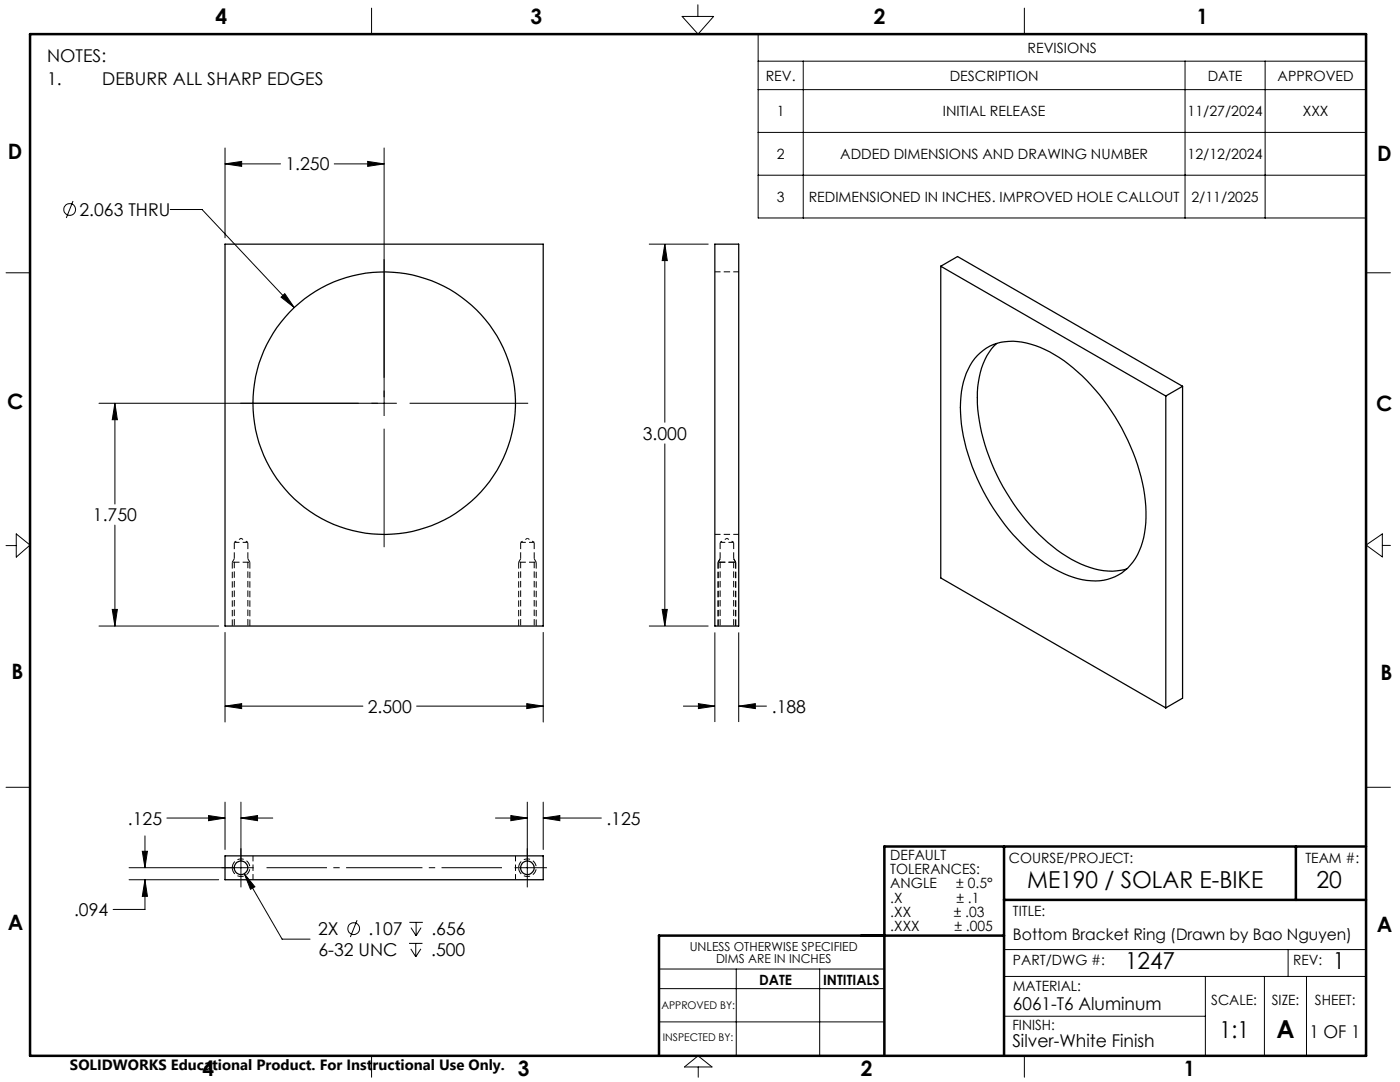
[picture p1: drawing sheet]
<svg xmlns="http://www.w3.org/2000/svg" width="279mm" height="216mm" viewBox="0 0 279 216" stroke-linecap="round" stroke-linejoin="round" font-family="sans-serif">
<path d="M147.4 54.2h-4.7M49.5 108.2h-2.7M106.6 108.2h-2.7M142.7 106.6h4.7M146.4 108.2h-2.7M50.5 170.8v4.7M102.9 175.5v-4.7" fill="none" stroke="#000" stroke-width=".2" stroke-dasharray="1.3 .6" stroke-dashoffset=".2" stroke-linecap="butt"/>
<path d="M46.8 108.2v16.7M103.9 108.2v16.7M143.7 108.2v16.7M49.5 124.9v-16.7M106.6 124.9v-16.7M146.4 124.9v-16.7M46.4 173.1a1.75 1.75 0 0 1 2.5-1.5 1.75 1.75 0 0 1 .2 3 1.75 1.75 0 0 1-2.7-1.3v-.2M103.5 173.1a1.75 1.75 0 0 1 2.6-1.5 1.75 1.75 0 0 1 .1 3 1.75 1.75 0 0 1-2.7-1.3v-.2" fill="none" stroke="#000" stroke-width=".2" stroke-dasharray="1.3 .6" stroke-dashoffset="-.1" stroke-linecap="butt"/>
<path d="M48.1 107.4l-1.3 .8M49.5 108.2l-1.4-.8M105.3 107.4l-1.4 .8M106.6 108.2l-1.3-.8M145.1 107.4l-1.4 .8M146.4 108.2l-1.3-.8" fill="none" stroke="#000" stroke-width=".2" stroke-dasharray="1.3 .6" stroke-dashoffset=".8" stroke-linecap="butt"/>
<g fill="none" stroke="#000" stroke-width=".25">
<path d="M44.9 48.7h63.5v76.2h-63.5zM142.7 48.7h4.7v76.2h-4.7zM187.7 53.1l3.4-1.9 44.9 25.9M187.7 53.1l45 25.9M187.7 53.1v62.2l45 26M195.1 70.9a9.7 9.7 0 0 1 9.7-2.5 26.2 26.2 0 0 1 13 8.5 42 42 0 0 1 10.9 24.1 16.8 16.8 0 0 1-2.6 11.1 9.8 9.8 0 0 1-11 3.4 27.5 27.5 0 0 1-12.9-8.8 42.4 42.4 0 0 1-10.4-23.2 17.1 17.1 0 0 1 2.7-12zM198.9 68.5a13.9 13.9 0 0 0-3.8 9.8 38.5 38.5 0 0 0 7.2 22.3 32.9 32.9 0 0 0 14.3 12.3 12.5 12.5 0 0 0 8.3 .6M232.7 79v62.3M236 77.1l-3.3 1.9M236 77.1v62.2l-3.3 2M44.9 170.8h63.5v4.7h-63.5z"/>
<circle cx="76.7" cy="80.5" r="26.2"/>
<circle cx="48.1" cy="173.2" r="1.36"/>
<circle cx="105.2" cy="173.2" r="1.36"/>
</g>
<g fill="none" stroke="#000" stroke-width=".2">
<path d="M74.2 1.6v5.2M136.1 3.3h6.3l-3.1 3.5zM139.3 1v2.3M151.3 6.8h121.3v36.7h-121.3zM151.3 12.2h121.3M151.3 17.9h121.3M160.3 12.2v31.3M204.4 1.6v5.2M236.5 12.2v31.3M252.5 12.2v31.3M44.9 32.7l3.3-.5v1zM44.9 29.5v17.9"/>
<path d="M44.9 32.7h11.1M66.7 32.7h10M73.4 32.2l3.3 .5-3.3 .5zM76.7 29.5v53.5M151.3 26.4h121.3M151.3 35h121.3M1.2 54.4h4.8M14.6 40.1l-1.4 3.4M34 41.8h6.3l18.4 19.6M56.1 59.3l.7-.7 1.9 2.8zM129.5 48.7h11.9M132.7 48.7l.5 3.3h-1z"/>
<path d="M132.7 48.7v35.6M272.6 54.4h4.9M19.8 80.5h59.4M22.9 80.5l.5 3.2h-1zM22.9 80.5v20.1M76.7 85.5v23.7M81.7 80.5h23.7M132.7 88.5v36.4M1.2 108.9h2M3.2 106.5l2.8 2.3-2.8 2.4zM22.9 104.8v20.1M272.6 108.8l3.3-2.3v4.6z"/>
<path d="M275.9 108.8h1.6M19.8 124.9h23.8M22.4 121.6h1l-.5 3.3zM44.9 126.2v17.9M108.4 126.2v17.9M129.5 124.9h11.9M132.2 121.6h1l-.5 3.3zM142.7 126.2v17.9M147.4 126.2v17.9M1.2 157.1h4.8M44.9 140.9l3.3-.5v1zM44.9 140.9h27.5"/>
<path d="M83.1 140.9h25.3M105.1 140.4l3.3 .5-3.3 .5zM136.3 140.9h6.4M139.4 140.4l3.3 .5-3.3 .5zM147.4 140.9l3.3-.5v1zM147.4 140.9h5.6M272.6 157.1h4.9M25.8 173.1h24.8M25.8 175.5h17.8M28.4 169.9h1l-.5 3.2zM28.9 175.5l.5 3.4h-1zM28.9 175.5v6h-6.3"/>
<path d="M28.9 166.8v6.3M33.3 163.2h11.6M41.6 162.7l3.3 .5-3.3 .6zM44.9 160.1v9.4M48.1 163.2l3.3-.5v1.1zM48.1 160.1v17M48.1 163.2h6.3M48.8 174.3l2.1 2.7-.9 .4zM48.8 174.3l7.5 13.1h5.6M98.9 163.2h6.3M102 162.7l3.2 .5-3.2 .6zM102.7 173.1h6.4"/>
<path d="M105.2 160.1v17M108.4 163.2l3.3-.5v1.1zM108.4 160.1v9.4M108.4 163.2h11.6M71.3 183.6l-1.4 3.4M81.6 188.2h2.7M81.7 184h2.7M82 189.3l1 1.6M82 185.1l1 1.6M83 188.2v2.7M83 184v2.7M84 189.3l-1 1.6"/>
<path d="M84 185.1l-1 1.6M131.5 193.4h45M131.5 197.3h45M146.9 193.4v17.3M163.6 193.4v17.3M200.4 194.8h72.2M200.4 189.5h72.2M240.6 194.8v15.9M252.3 194.8v15.9M257.1 189.5v5.3M260.7 194.8v15.9M74.2 210.7v4.2"/>
<path d="M131.5 203.9h45M136.6 212.9l2.7-2.2 2.8 2.2zM139.3 212.9v2M200.4 202.8h40.2M204.4 210.7v4.2"/>
<circle cx="13.9" cy="41.8" r="1.18"/>
<circle cx="70.6" cy="185.3" r="1.17"/>
</g>
<path d="M46.4 124.9v-12.7M49.9 124.9v-12.7M103.5 124.9v-12.7M107 124.9v-12.7M143.3 124.9v-12.7M146.8 124.9v-12.7" fill="none" stroke="#000" stroke-width=".2" stroke-dasharray="1.3 .6" stroke-linecap="butt"/>
<path d="M46.4 112.2l.4-.7M49.9 112.2l-.4-.7M103.5 112.2l.4-.7M107 112.2l-.4-.7M143.3 112.2l.4-.7M146.8 112.2l-.4-.7" fill="none" stroke="#000" stroke-width=".2" stroke-dasharray="1.3 .6" stroke-dashoffset=".4" stroke-linecap="butt"/>
<path d="M49.9 112.2h-3.5M107 112.2h-3.5M146.8 112.2h-3.5" fill="none" stroke="#000" stroke-width=".2" stroke-dasharray="1.3 .6" stroke-dashoffset="-.2" stroke-linecap="butt"/>
<path d="M53.2 173.1h47" fill="none" stroke="#000" stroke-width=".2" stroke-dasharray="15.2 1.3 1.3 1.3" stroke-dashoffset="3.2" stroke-linecap="butt"/>
<path d="M6 6.8h266.6v203.9h-266.6zM200.4 179.6h72.2M200.4 168.9v41.8M258.6 168.9v10.7M272.6 168.9h-96.1v41.8M200.4 186.7h-68.9v24" fill="none" stroke="#000" stroke-width=".5"/>
<g fill="#000">
<path d="M132.7 48.7l.5 3.3h-1zM132.2 121.6h1l-.5 3.3zM147.4 140.9l3.3-.5v1zM139.4 140.4l3.3 .5-3.3 .5z"/>
<path d="M105.1 140.4l3.3 .5-3.3 .5zM44.9 140.9l3.3-.5v1zM22.4 121.6h1l-.5 3.3zM22.9 80.5l.5 3.2h-1zM56.1 59.3l2.6 2.1-1.9-2.8zM44.9 32.7l3.3-.5v1zM73.4 32.2l3.3 .5-3.3 .5zM48.8 174.3l1.2 3.1 .9-.4zM48.1 163.2l3.3-.5v1.1zM41.6 162.7l3.3 .5-3.3 .6zM102 162.7l3.2 .5-3.2 .6zM108.4 163.2l3.3-.5v1.1zM28.4 169.9h1l-.5 3.2zM28.9 175.5l.5 3.4h-1z"/>
</g>
<text font-size="4.9" x="254.7" y="207.1">A</text>
<g font-size="4.7">
<text x="205" y="177.2">ME190 / SOLAR E-BIKE</text>
<text x="262.7" y="177.2">20</text>
<text x="224.5" y="193.4">1247</text>
<text x="266" y="193.4">1</text>
<text x="243.4" y="207.1">1:1</text>
</g>
<g font-size="4.2">
<text x="43" y="4.7">4</text>
<text x="105.9" y="4.7">3</text>
<text x="174.4" y="4.7">2</text>
<text x="238.8" y="4.7">1</text>
<text x="1.6" y="31.7">D</text>
<text x="274.8" y="32">D</text>
<text x="1.4" y="81.6">C</text>
<text x="274.6" y="82">C</text>
<text x="2.3" y="135.4">B</text>
<text x="275.5" y="135.8">B</text>
<text x="1.5" y="185.6">A</text>
<text x="274.8" y="186">A</text>
<text x="40.4" y="214.8">4</text>
<text x="103.3" y="214.8">3</text>
<text x="171.8" y="214.8">2</text>
<text x="236.3" y="214.8">1</text>
</g>
<g font-size="3.5">
<text x="9.4" y="12.4">NOTES:</text>
<text x="9.4" y="16.9">1.</text>
<text x="20.4" y="16.9">DEBURR ALL SHARP EDGES</text>
<text x="57" y="34">1.250</text>
<text x="15.9" y="43.1">2.063 THRU</text>
<text x="128.3" y="87.7">3.000</text>
<text x="18.5" y="104">1.750</text>
<text x="73.4" y="142.2">2.500</text>
<text x="154" y="142.2">.188</text>
<text x="25.5" y="164.6">.125</text>
<text x="121" y="164.6">.125</text>
<text x="14.8" y="182.8">.094</text>
<text x="63.5" y="186.6">2X</text>
<text x="63.5" y="190.8">6-32 UNC</text>
<text x="73.5" y="186.6">.107</text>
<text x="86" y="190.8">.500</text>
<text x="86.1" y="186.6">.656</text>
<text x="202.2" y="201.6">6061-T6 Aluminum</text>
<text x="202" y="209">Silver-White Finish</text>
<text x="261.3" y="207.1">1 OF 1</text>
</g>
<text font-size="3.2" x="202.2" y="187.5">Bottom Bracket Ring (Drawn by Bao Nguyen)</text>
<text font-size="3" x="14" y="213.5">SOLIDWORKS Educational Product. For Instructional Use Only.</text>
<g font-size="2.8">
<text x="205.1" y="10.5">REVISIONS</text>
<text x="152.8" y="16.1">REV.</text>
<text x="189.5" y="16.1">DESCRIPTION</text>
<text x="241" y="16.1">DATE</text>
<text x="255" y="16.1">APPROVED</text>
<text x="155" y="23.2">1</text>
<text x="188.2" y="23.2">INITIAL RELEASE</text>
<text x="237" y="23.2">11/27/2024</text>
<text x="260" y="23.2">XXX</text>
<text x="155" y="31.7">2</text>
<text x="167.7" y="31.7">ADDED DIMENSIONS AND DRAWING NUMBER</text>
<text x="237" y="31.7">12/12/2024</text>
<text x="155" y="40.3">3</text>
<text x="161.4" y="40.3">REDIMENSIONED IN INCHES. IMPROVED HOLE CALLOUT</text>
<text x="237.8" y="40.3">2/11/2025</text>
<text x="177.7" y="171.6">DEFAULT</text>
<text x="201.4" y="172.1">COURSE/PROJECT:</text>
<text x="260.5" y="172.1">TEAM #:</text>
<text x="177.7" y="174.4">TOLERANCES:</text>
<text x="177.7" y="177.3">ANGLE</text>
<text x="190.8" y="177.3">± 0.5°</text>
<text x="177.7" y="180.1">.X</text>
<text x="177.7" y="182.9">.XX</text>
<text x="177.7" y="185.7">.XXX</text>
<text x="190.3" y="182.9">± .03</text>
<text x="190.5" y="185.7">± .005</text>
<text x="190.9" y="180.1">± .1</text>
<text x="202.2" y="182.7">TITLE:</text>
<text x="151.5" y="196.5">DATE</text>
<text x="164.3" y="196.5">INTITIALS</text>
<text x="202.2" y="197.8">MATERIAL:</text>
<text x="202.2" y="192.6">PART/DWG #:</text>
<text x="258.1" y="192.6">REV:</text>
<text x="241.7" y="200.6">SCALE:</text>
<text x="253.8" y="200.6">SIZE:</text>
<text x="262.4" y="200.6">SHEET:</text>
<text x="202" y="205.5">FINISH:</text>
</g>
<g font-size="2.5">
<text x="137.6" y="189.8">UNLESS OTHERWISE SPECIFIED</text>
<text x="142.9" y="192.3">DIMS ARE IN INCHES</text>
</g>
<g font-size="2.1">
<text x="132" y="201.4">APPROVED BY:</text>
<text x="132.3" y="207.6">INSPECTED BY:</text>
</g>
</svg>
